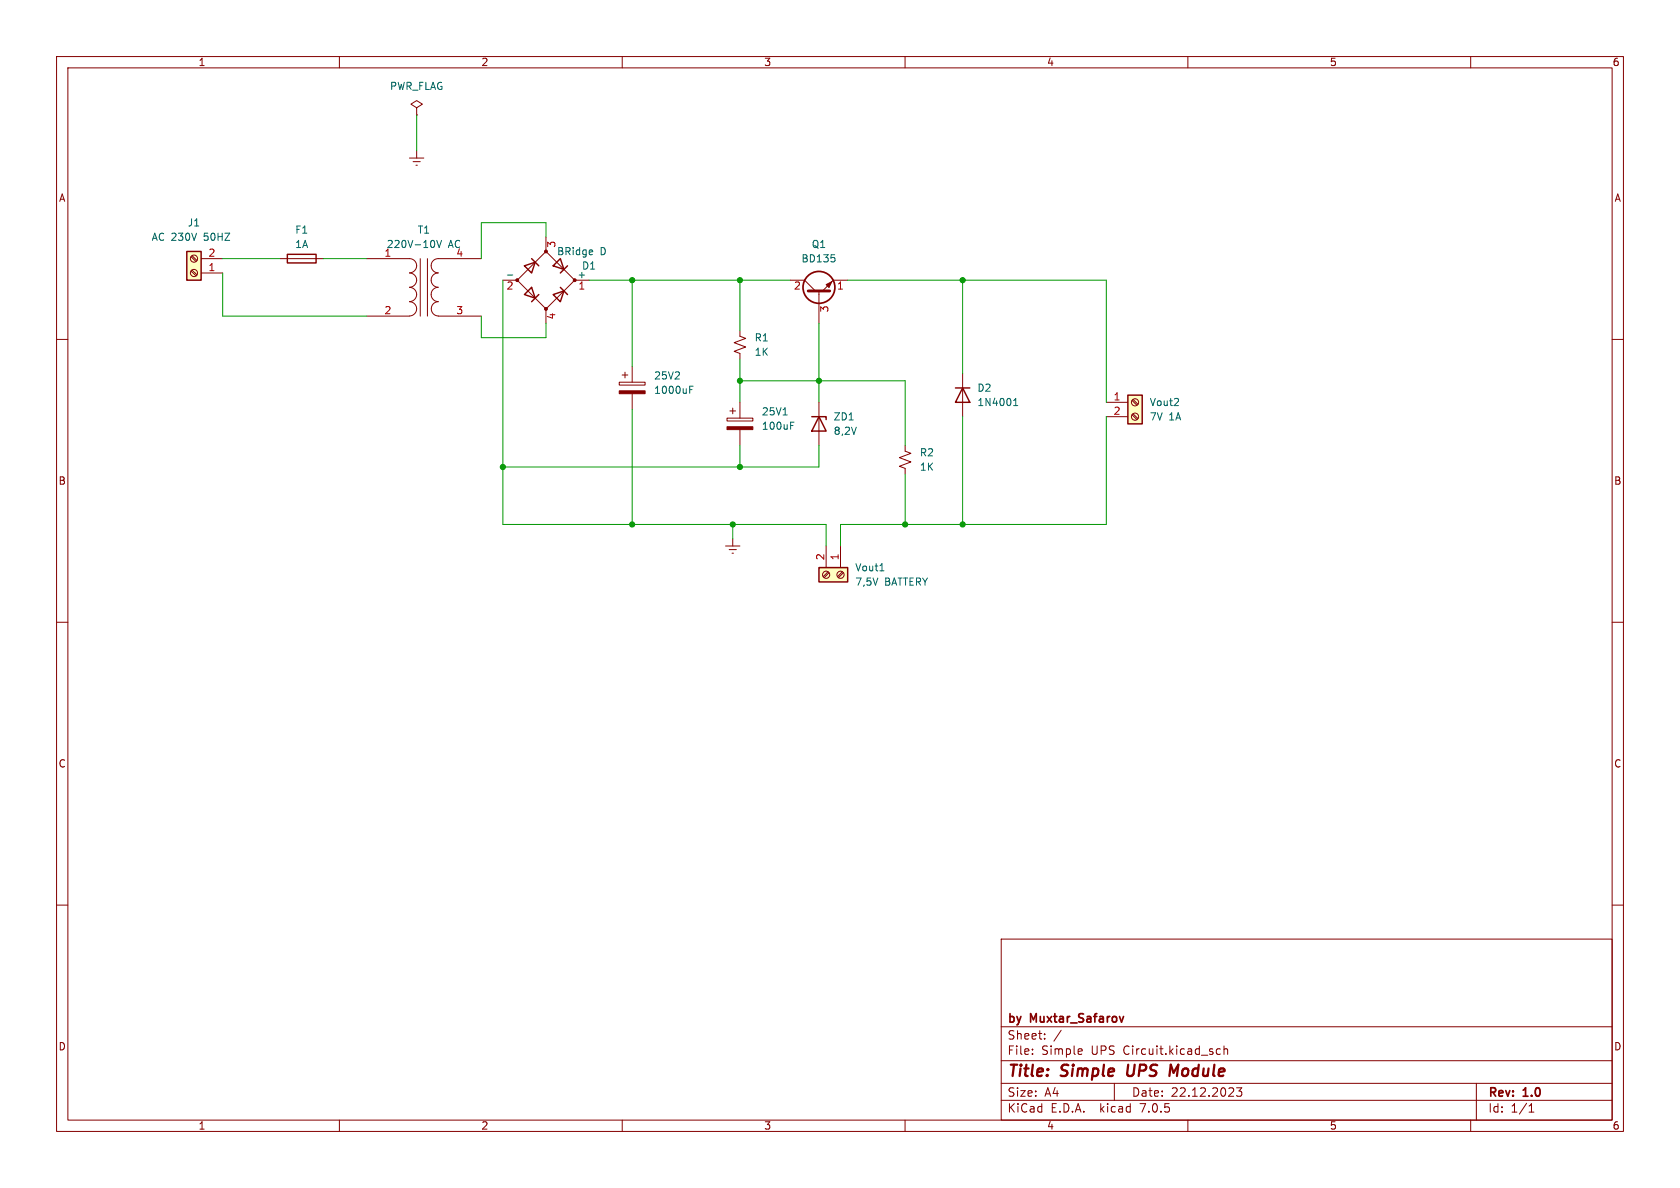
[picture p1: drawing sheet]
(kicad_sch (version 20230121) (generator eeschema)

 (paper "A4")

 (title_block
  (title "Simple UPS Module ")
  (date "22.12.2023")
  (rev "1.0")
  (company "by Muxtar_Safarov"))

 (lib_symbols
  (symbol "Connector:Screw_Terminal_01x02" (pin_names (offset 1.016) hide) (in_bom yes) (on_board yes)
   (property "Reference" "J" (at 0 2.54 0) (effects (font (size 1.27 1.27))))
   (property "Value" "Screw_Terminal_01x02" (at 0 -5.08 0) (effects (font (size 1.27 1.27))))
   (property "Footprint" "" (at 0 0 0) (effects (font (size 1.27 1.27)) hide))
   (property "Datasheet" "~" (at 0 0 0) (effects (font (size 1.27 1.27)) hide))
   (symbol "Screw_Terminal_01x02_1_1"
    (rectangle (start -1.27 1.27) (end 1.27 -3.81) (stroke (width 0.254) (type default)) (fill (type background)))
    (circle (center 0 -2.54) (radius 0.635) (stroke (width 0.1524) (type default)) (fill (type none)))
    (polyline (pts (xy -0.5334 -2.2098) (xy 0.3302 -3.048)) (stroke (width 0.1524) (type default)) (fill (type none)))
    (polyline (pts (xy -0.5334 0.3302) (xy 0.3302 -0.508)) (stroke (width 0.1524) (type default)) (fill (type none)))
    (polyline (pts (xy -0.3556 -2.032) (xy 0.508 -2.8702)) (stroke (width 0.1524) (type default)) (fill (type none)))
    (polyline (pts (xy -0.3556 0.508) (xy 0.508 -0.3302)) (stroke (width 0.1524) (type default)) (fill (type none)))
    (circle (center 0 0) (radius 0.635) (stroke (width 0.1524) (type default)) (fill (type none)))
    (pin passive line (at -5.08 0 0) (length 3.81) (name "Pin_1" (effects (font (size 1.27 1.27)))) (number "1" (effects (font (size 1.27 1.27)))))
    (pin passive line (at -5.08 -2.54 0) (length 3.81) (name "Pin_2" (effects (font (size 1.27 1.27)))) (number "2" (effects (font (size 1.27 1.27)))))))
  (symbol "Device:C_Polarized" (pin_numbers hide) (pin_names (offset 0.254)) (in_bom yes) (on_board yes)
   (property "Reference" "C" (at 0.635 2.54 0) (effects (font (size 1.27 1.27)) (justify left)))
   (property "Value" "C_Polarized" (at 0.635 -2.54 0) (effects (font (size 1.27 1.27)) (justify left)))
   (property "Footprint" "" (at 0.9652 -3.81 0) (effects (font (size 1.27 1.27)) hide))
   (property "Datasheet" "~" (at 0 0 0) (effects (font (size 1.27 1.27)) hide))
   (symbol "C_Polarized_0_1"
    (rectangle (start -2.286 0.508) (end 2.286 1.016) (stroke (width 0) (type default)) (fill (type none)))
    (polyline (pts (xy -1.778 2.286) (xy -0.762 2.286)) (stroke (width 0) (type default)) (fill (type none)))
    (polyline (pts (xy -1.27 2.794) (xy -1.27 1.778)) (stroke (width 0) (type default)) (fill (type none)))
    (rectangle (start 2.286 -0.508) (end -2.286 -1.016) (stroke (width 0) (type default)) (fill (type outline))))
   (symbol "C_Polarized_1_1"
    (pin passive line (at 0 3.81 270) (length 2.794) (name "~" (effects (font (size 1.27 1.27)))) (number "1" (effects (font (size 1.27 1.27)))))
    (pin passive line (at 0 -3.81 90) (length 2.794) (name "~" (effects (font (size 1.27 1.27)))) (number "2" (effects (font (size 1.27 1.27)))))))
  (symbol "Device:D_Bridge_+-AA" (pin_names (offset 0)) (in_bom yes) (on_board yes)
   (property "Reference" "D" (at 2.54 6.985 0) (effects (font (size 1.27 1.27)) (justify left)))
   (property "Value" "D_Bridge_+-AA" (at 2.54 5.08 0) (effects (font (size 1.27 1.27)) (justify left)))
   (property "Footprint" "" (at 0 0 0) (effects (font (size 1.27 1.27)) hide))
   (property "Datasheet" "~" (at 0 0 0) (effects (font (size 1.27 1.27)) hide))
   (symbol "D_Bridge_+-AA_0_1"
    (circle (center -5.08 0) (radius 0.254) (stroke (width 0) (type default)) (fill (type outline)))
    (circle (center 0 -5.08) (radius 0.254) (stroke (width 0) (type default)) (fill (type outline)))
    (polyline (pts (xy -2.54 3.81) (xy -1.27 2.54)) (stroke (width 0.254) (type default)) (fill (type none)))
    (polyline (pts (xy -1.27 -2.54) (xy -2.54 -3.81)) (stroke (width 0.254) (type default)) (fill (type none)))
    (polyline (pts (xy 2.54 -1.27) (xy 3.81 -2.54)) (stroke (width 0.254) (type default)) (fill (type none)))
    (polyline (pts (xy 2.54 1.27) (xy 3.81 2.54)) (stroke (width 0.254) (type default)) (fill (type none)))
    (polyline (pts (xy -3.81 2.54) (xy -2.54 1.27) (xy -1.905 3.175) (xy -3.81 2.54)) (stroke (width 0.254) (type default)) (fill (type none)))
    (polyline (pts (xy -2.54 -1.27) (xy -3.81 -2.54) (xy -1.905 -3.175) (xy -2.54 -1.27)) (stroke (width 0.254) (type default)) (fill (type none)))
    (polyline (pts (xy 1.27 2.54) (xy 2.54 3.81) (xy 3.175 1.905) (xy 1.27 2.54)) (stroke (width 0.254) (type default)) (fill (type none)))
    (polyline (pts (xy 3.175 -1.905) (xy 1.27 -2.54) (xy 2.54 -3.81) (xy 3.175 -1.905)) (stroke (width 0.254) (type default)) (fill (type none)))
    (polyline (pts (xy -5.08 0) (xy 0 -5.08) (xy 5.08 0) (xy 0 5.08) (xy -5.08 0)) (stroke (width 0) (type default)) (fill (type none)))
    (circle (center 0 5.08) (radius 0.254) (stroke (width 0) (type default)) (fill (type outline)))
    (circle (center 5.08 0) (radius 0.254) (stroke (width 0) (type default)) (fill (type outline))))
   (symbol "D_Bridge_+-AA_1_1"
    (pin passive line (at 7.62 0 180) (length 2.54) (name "+" (effects (font (size 1.27 1.27)))) (number "1" (effects (font (size 1.27 1.27)))))
    (pin passive line (at -7.62 0 0) (length 2.54) (name "-" (effects (font (size 1.27 1.27)))) (number "2" (effects (font (size 1.27 1.27)))))
    (pin passive line (at 0 7.62 270) (length 2.54) (name "~" (effects (font (size 1.27 1.27)))) (number "3" (effects (font (size 1.27 1.27)))))
    (pin passive line (at 0 -7.62 90) (length 2.54) (name "~" (effects (font (size 1.27 1.27)))) (number "4" (effects (font (size 1.27 1.27)))))))
  (symbol "Device:D_Zener" (pin_numbers hide) (pin_names (offset 1.016) hide) (in_bom yes) (on_board yes)
   (property "Reference" "D" (at 0 2.54 0) (effects (font (size 1.27 1.27))))
   (property "Value" "D_Zener" (at 0 -2.54 0) (effects (font (size 1.27 1.27))))
   (property "Footprint" "" (at 0 0 0) (effects (font (size 1.27 1.27)) hide))
   (property "Datasheet" "~" (at 0 0 0) (effects (font (size 1.27 1.27)) hide))
   (symbol "D_Zener_0_1"
    (polyline (pts (xy 1.27 0) (xy -1.27 0)) (stroke (width 0) (type default)) (fill (type none)))
    (polyline (pts (xy -1.27 -1.27) (xy -1.27 1.27) (xy -0.762 1.27)) (stroke (width 0.254) (type default)) (fill (type none)))
    (polyline (pts (xy 1.27 -1.27) (xy 1.27 1.27) (xy -1.27 0) (xy 1.27 -1.27)) (stroke (width 0.254) (type default)) (fill (type none))))
   (symbol "D_Zener_1_1"
    (pin passive line (at -3.81 0 0) (length 2.54) (name "K" (effects (font (size 1.27 1.27)))) (number "1" (effects (font (size 1.27 1.27)))))
    (pin passive line (at 3.81 0 180) (length 2.54) (name "A" (effects (font (size 1.27 1.27)))) (number "2" (effects (font (size 1.27 1.27)))))))
  (symbol "Device:Fuse" (pin_numbers hide) (pin_names (offset 0)) (in_bom yes) (on_board yes)
   (property "Reference" "F" (at 2.032 0 90) (effects (font (size 1.27 1.27))))
   (property "Value" "Fuse" (at -1.905 0 90) (effects (font (size 1.27 1.27))))
   (property "Footprint" "" (at -1.778 0 90) (effects (font (size 1.27 1.27)) hide))
   (property "Datasheet" "~" (at 0 0 0) (effects (font (size 1.27 1.27)) hide))
   (symbol "Fuse_0_1"
    (rectangle (start -0.762 -2.54) (end 0.762 2.54) (stroke (width 0.254) (type default)) (fill (type none)))
    (polyline (pts (xy 0 2.54) (xy 0 -2.54)) (stroke (width 0) (type default)) (fill (type none))))
   (symbol "Fuse_1_1"
    (pin passive line (at 0 3.81 270) (length 1.27) (name "~" (effects (font (size 1.27 1.27)))) (number "1" (effects (font (size 1.27 1.27)))))
    (pin passive line (at 0 -3.81 90) (length 1.27) (name "~" (effects (font (size 1.27 1.27)))) (number "2" (effects (font (size 1.27 1.27)))))))
  (symbol "Device:R_Small_US" (pin_numbers hide) (pin_names (offset 0.254) hide) (in_bom yes) (on_board yes)
   (property "Reference" "R" (at 0.762 0.508 0) (effects (font (size 1.27 1.27)) (justify left)))
   (property "Value" "R_Small_US" (at 0.762 -1.016 0) (effects (font (size 1.27 1.27)) (justify left)))
   (property "Footprint" "" (at 0 0 0) (effects (font (size 1.27 1.27)) hide))
   (property "Datasheet" "~" (at 0 0 0) (effects (font (size 1.27 1.27)) hide))
   (symbol "R_Small_US_1_1"
    (polyline (pts (xy 0 0) (xy 1.016 -0.381) (xy 0 -0.762) (xy -1.016 -1.143) (xy 0 -1.524)) (stroke (width 0) (type default)) (fill (type none)))
    (polyline (pts (xy 0 1.524) (xy 1.016 1.143) (xy 0 0.762) (xy -1.016 0.381) (xy 0 0)) (stroke (width 0) (type default)) (fill (type none)))
    (pin passive line (at 0 2.54 270) (length 1.016) (name "~" (effects (font (size 1.27 1.27)))) (number "1" (effects (font (size 1.27 1.27)))))
    (pin passive line (at 0 -2.54 90) (length 1.016) (name "~" (effects (font (size 1.27 1.27)))) (number "2" (effects (font (size 1.27 1.27)))))))
  (symbol "Device:Transformer_1P_1S" (pin_names (offset 1.016) hide) (in_bom yes) (on_board yes)
   (property "Reference" "T" (at 0 6.35 0) (effects (font (size 1.27 1.27))))
   (property "Value" "Transformer_1P_1S" (at 0 -7.62 0) (effects (font (size 1.27 1.27))))
   (property "Footprint" "" (at 0 0 0) (effects (font (size 1.27 1.27)) hide))
   (property "Datasheet" "~" (at 0 0 0) (effects (font (size 1.27 1.27)) hide))
   (symbol "Transformer_1P_1S_0_1"
    (arc (start -2.54 -5.0546) (mid -1.6599 -4.6901) (end -1.27 -3.81) (stroke (width 0) (type default)) (fill (type none)))
    (arc (start -2.54 -2.5146) (mid -1.6599 -2.1501) (end -1.27 -1.27) (stroke (width 0) (type default)) (fill (type none)))
    (arc (start -2.54 0.0254) (mid -1.6599 0.3899) (end -1.27 1.27) (stroke (width 0) (type default)) (fill (type none)))
    (arc (start -2.54 2.5654) (mid -1.6599 2.9299) (end -1.27 3.81) (stroke (width 0) (type default)) (fill (type none)))
    (arc (start -1.27 -3.81) (mid -1.642 -2.912) (end -2.54 -2.54) (stroke (width 0) (type default)) (fill (type none)))
    (arc (start -1.27 -1.27) (mid -1.642 -0.372) (end -2.54 0) (stroke (width 0) (type default)) (fill (type none)))
    (arc (start -1.27 1.27) (mid -1.642 2.168) (end -2.54 2.54) (stroke (width 0) (type default)) (fill (type none)))
    (arc (start -1.27 3.81) (mid -1.642 4.708) (end -2.54 5.08) (stroke (width 0) (type default)) (fill (type none)))
    (polyline (pts (xy -0.635 5.08) (xy -0.635 -5.08)) (stroke (width 0) (type default)) (fill (type none)))
    (polyline (pts (xy 0.635 -5.08) (xy 0.635 5.08)) (stroke (width 0) (type default)) (fill (type none)))
    (arc (start 1.2954 -1.27) (mid 1.6599 -2.1501) (end 2.54 -2.5146) (stroke (width 0) (type default)) (fill (type none)))
    (arc (start 1.2954 1.27) (mid 1.6599 0.3899) (end 2.54 0.0254) (stroke (width 0) (type default)) (fill (type none)))
    (arc (start 1.2954 3.81) (mid 1.6599 2.9299) (end 2.54 2.5654) (stroke (width 0) (type default)) (fill (type none)))
    (arc (start 1.3208 -3.81) (mid 1.6853 -4.6901) (end 2.5654 -5.0546) (stroke (width 0) (type default)) (fill (type none)))
    (arc (start 2.54 0) (mid 1.642 -0.372) (end 1.2954 -1.27) (stroke (width 0) (type default)) (fill (type none)))
    (arc (start 2.54 2.54) (mid 1.642 2.168) (end 1.2954 1.27) (stroke (width 0) (type default)) (fill (type none)))
    (arc (start 2.54 5.08) (mid 1.642 4.708) (end 1.2954 3.81) (stroke (width 0) (type default)) (fill (type none)))
    (arc (start 2.5654 -2.54) (mid 1.6674 -2.912) (end 1.3208 -3.81) (stroke (width 0) (type default)) (fill (type none))))
   (symbol "Transformer_1P_1S_1_1"
    (pin passive line (at -10.16 5.08 0) (length 7.62) (name "AA" (effects (font (size 1.27 1.27)))) (number "1" (effects (font (size 1.27 1.27)))))
    (pin passive line (at -10.16 -5.08 0) (length 7.62) (name "AB" (effects (font (size 1.27 1.27)))) (number "2" (effects (font (size 1.27 1.27)))))
    (pin passive line (at 10.16 -5.08 180) (length 7.62) (name "SA" (effects (font (size 1.27 1.27)))) (number "3" (effects (font (size 1.27 1.27)))))
    (pin passive line (at 10.16 5.08 180) (length 7.62) (name "SB" (effects (font (size 1.27 1.27)))) (number "4" (effects (font (size 1.27 1.27)))))))
  (symbol "Diode:1N4001" (pin_numbers hide) (pin_names hide) (in_bom yes) (on_board yes)
   (property "Reference" "D" (at 0 2.54 0) (effects (font (size 1.27 1.27))))
   (property "Value" "1N4001" (at 0 -2.54 0) (effects (font (size 1.27 1.27))))
   (property "Footprint" "Diode_THT:D_DO-41_SOD81_P10.16mm_Horizontal" (at 0 0 0) (effects (font (size 1.27 1.27)) hide))
   (property "Datasheet" "http://www.vishay.com/docs/88503/1n4001.pdf" (at 0 0 0) (effects (font (size 1.27 1.27)) hide))
   (property "Sim.Device" "D" (at 0 0 0) (effects (font (size 1.27 1.27)) hide))
   (property "Sim.Pins" "1=K 2=A" (at 0 0 0) (effects (font (size 1.27 1.27)) hide))
   (symbol "1N4001_0_1"
    (polyline (pts (xy -1.27 1.27) (xy -1.27 -1.27)) (stroke (width 0.254) (type default)) (fill (type none)))
    (polyline (pts (xy 1.27 0) (xy -1.27 0)) (stroke (width 0) (type default)) (fill (type none)))
    (polyline (pts (xy 1.27 1.27) (xy 1.27 -1.27) (xy -1.27 0) (xy 1.27 1.27)) (stroke (width 0.254) (type default)) (fill (type none))))
   (symbol "1N4001_1_1"
    (pin passive line (at -3.81 0 0) (length 2.54) (name "K" (effects (font (size 1.27 1.27)))) (number "1" (effects (font (size 1.27 1.27)))))
    (pin passive line (at 3.81 0 180) (length 2.54) (name "A" (effects (font (size 1.27 1.27)))) (number "2" (effects (font (size 1.27 1.27)))))))
  (symbol "Transistor_BJT:BD135" (pin_names (offset 0) hide) (in_bom yes) (on_board yes)
   (property "Reference" "Q" (at 5.08 1.905 0) (effects (font (size 1.27 1.27)) (justify left)))
   (property "Value" "BD135" (at 5.08 0 0) (effects (font (size 1.27 1.27)) (justify left)))
   (property "Footprint" "Package_TO_SOT_THT:TO-126-3_Vertical" (at 5.08 -1.905 0) (effects (font (size 1.27 1.27) italic) (justify left) hide))
   (property "Datasheet" "http://www.st.com/internet/com/TECHNICAL_RESOURCES/TECHNICAL_LITERATURE/DATASHEET/CD00001225.pdf" (at 0 0 0) (effects (font (size 1.27 1.27)) (justify left) hide))
   (symbol "BD135_0_1"
    (polyline (pts (xy 0 0) (xy 0.635 0)) (stroke (width 0) (type default)) (fill (type none)))
    (polyline (pts (xy 2.54 -2.54) (xy 0.635 -0.635)) (stroke (width 0) (type default)) (fill (type none)))
    (polyline (pts (xy 2.54 2.54) (xy 0.635 0.635)) (stroke (width 0) (type default)) (fill (type none)))
    (polyline (pts (xy 0.635 1.905) (xy 0.635 -1.905) (xy 0.635 -1.905)) (stroke (width 0.508) (type default)) (fill (type outline)))
    (polyline (pts (xy 1.2446 -1.778) (xy 1.7526 -1.27) (xy 2.286 -2.286) (xy 1.2446 -1.778) (xy 1.2446 -1.778)) (stroke (width 0) (type default)) (fill (type outline)))
    (circle (center 1.27 0) (radius 2.8194) (stroke (width 0.3048) (type default)) (fill (type none))))
   (symbol "BD135_1_1"
    (pin passive line (at 2.54 -5.08 90) (length 2.54) (name "E" (effects (font (size 1.27 1.27)))) (number "1" (effects (font (size 1.27 1.27)))))
    (pin passive line (at 2.54 5.08 270) (length 2.54) (name "C" (effects (font (size 1.27 1.27)))) (number "2" (effects (font (size 1.27 1.27)))))
    (pin input line (at -5.08 0 0) (length 5.08) (name "B" (effects (font (size 1.27 1.27)))) (number "3" (effects (font (size 1.27 1.27)))))))
  (symbol "power:Earth" (power) (pin_names (offset 0)) (in_bom yes) (on_board yes)
   (property "Reference" "#PWR" (at 0 -6.35 0) (effects (font (size 1.27 1.27)) hide))
   (property "Value" "Earth" (at 0 -3.81 0) (effects (font (size 1.27 1.27)) hide))
   (property "Footprint" "" (at 0 0 0) (effects (font (size 1.27 1.27)) hide))
   (property "Datasheet" "~" (at 0 0 0) (effects (font (size 1.27 1.27)) hide))
   (symbol "Earth_0_1"
    (polyline (pts (xy -0.635 -1.905) (xy 0.635 -1.905)) (stroke (width 0) (type default)) (fill (type none)))
    (polyline (pts (xy -0.127 -2.54) (xy 0.127 -2.54)) (stroke (width 0) (type default)) (fill (type none)))
    (polyline (pts (xy 0 -1.27) (xy 0 0)) (stroke (width 0) (type default)) (fill (type none)))
    (polyline (pts (xy 1.27 -1.27) (xy -1.27 -1.27)) (stroke (width 0) (type default)) (fill (type none))))
   (symbol "Earth_1_1"
    (pin power_in line (at 0 0 270) (length 0) hide (name "Earth" (effects (font (size 1.27 1.27)))) (number "1" (effects (font (size 1.27 1.27)))))))
  (symbol "power:PWR_FLAG" (power) (pin_numbers hide) (pin_names (offset 0) hide) (in_bom yes) (on_board yes)
   (property "Reference" "#FLG" (at 0 1.905 0) (effects (font (size 1.27 1.27)) hide))
   (property "Value" "PWR_FLAG" (at 0 3.81 0) (effects (font (size 1.27 1.27))))
   (property "Footprint" "" (at 0 0 0) (effects (font (size 1.27 1.27)) hide))
   (property "Datasheet" "~" (at 0 0 0) (effects (font (size 1.27 1.27)) hide))
   (symbol "PWR_FLAG_0_0"
    (pin power_out line (at 0 0 90) (length 0) (name "pwr" (effects (font (size 1.27 1.27)))) (number "1" (effects (font (size 1.27 1.27))))))
   (symbol "PWR_FLAG_0_1"
    (polyline (pts (xy 0 0) (xy 0 1.27) (xy -1.016 1.905) (xy 0 2.54) (xy 1.016 1.905) (xy 0 1.27)) (stroke (width 0) (type default)) (fill (type none))))))

 (junction (at 144.78 67.31) (diameter 0) (color 0 0 0 0))
 (junction (at 130.81 82.55) (diameter 0) (color 0 0 0 0))
 (junction (at 129.54 92.71) (diameter 0) (color 0 0 0 0))
 (junction (at 130.81 49.53) (diameter 0) (color 0 0 0 0))
 (junction (at 88.9 82.55) (diameter 0) (color 0 0 0 0))
 (junction (at 170.18 49.53) (diameter 0) (color 0 0 0 0))
 (junction (at 130.81 67.31) (diameter 0) (color 0 0 0 0))
 (junction (at 111.76 92.71) (diameter 0) (color 0 0 0 0))
 (junction (at 170.18 92.71) (diameter 0) (color 0 0 0 0))
 (junction (at 160.02 92.71) (diameter 0) (color 0 0 0 0))
 (junction (at 111.76 49.53) (diameter 0) (color 0 0 0 0))

 (wire (pts (xy 111.76 49.53) (xy 130.81 49.53)) (stroke (width 0) (type default)))
 (wire (pts (xy 149.86 49.53) (xy 170.18 49.53)) (stroke (width 0) (type default)))
 (wire (pts (xy 195.58 73.66) (xy 195.58 92.71)) (stroke (width 0) (type default)))
 (wire (pts (xy 146.05 92.71) (xy 129.54 92.71)) (stroke (width 0) (type default)))
 (wire (pts (xy 104.14 49.53) (xy 111.76 49.53)) (stroke (width 0) (type default)))
 (wire (pts (xy 130.81 49.53) (xy 139.7 49.53)) (stroke (width 0) (type default)))
 (wire (pts (xy 39.37 55.88) (xy 64.77 55.88)) (stroke (width 0) (type default)))
 (wire (pts (xy 130.81 67.31) (xy 130.81 71.12)) (stroke (width 0) (type default)))
 (wire (pts (xy 144.78 71.12) (xy 144.78 67.31)) (stroke (width 0) (type default)))
 (wire (pts (xy 130.81 78.74) (xy 130.81 82.55)) (stroke (width 0) (type default)))
 (wire (pts (xy 144.78 82.55) (xy 130.81 82.55)) (stroke (width 0) (type default)))
 (wire (pts (xy 195.58 49.53) (xy 170.18 49.53)) (stroke (width 0) (type default)))
 (wire (pts (xy 130.81 82.55) (xy 88.9 82.55)) (stroke (width 0) (type default)))
 (wire (pts (xy 170.18 49.53) (xy 170.18 66.04)) (stroke (width 0) (type default)))
 (wire (pts (xy 144.78 78.74) (xy 144.78 82.55)) (stroke (width 0) (type default)))
 (wire (pts (xy 146.05 96.52) (xy 146.05 92.71)) (stroke (width 0) (type default)))
 (wire (pts (xy 160.02 67.31) (xy 144.78 67.31)) (stroke (width 0) (type default)))
 (wire (pts (xy 130.81 58.42) (xy 130.81 49.53)) (stroke (width 0) (type default)))
 (wire (pts (xy 88.9 82.55) (xy 88.9 92.71)) (stroke (width 0) (type default)))
 (wire (pts (xy 144.78 57.15) (xy 144.78 67.31)) (stroke (width 0) (type default)))
 (wire (pts (xy 111.76 49.53) (xy 111.76 64.77)) (stroke (width 0) (type default)))
 (wire (pts (xy 130.81 63.5) (xy 130.81 67.31)) (stroke (width 0) (type default)))
 (wire (pts (xy 96.52 41.91) (xy 96.52 39.37)) (stroke (width 0) (type default)))
 (wire (pts (xy 160.02 78.74) (xy 160.02 67.31)) (stroke (width 0) (type default)))
 (wire (pts (xy 148.59 92.71) (xy 148.59 96.52)) (stroke (width 0) (type default)))
 (wire (pts (xy 88.9 49.53) (xy 88.9 82.55)) (stroke (width 0) (type default)))
 (wire (pts (xy 111.76 92.71) (xy 129.54 92.71)) (stroke (width 0) (type default)))
 (wire (pts (xy 57.15 45.72) (xy 64.77 45.72)) (stroke (width 0) (type default)))
 (wire (pts (xy 85.09 59.69) (xy 96.52 59.69)) (stroke (width 0) (type default)))
 (wire (pts (xy 96.52 59.69) (xy 96.52 57.15)) (stroke (width 0) (type default)))
 (wire (pts (xy 170.18 92.71) (xy 160.02 92.71)) (stroke (width 0) (type default)))
 (wire (pts (xy 195.58 92.71) (xy 170.18 92.71)) (stroke (width 0) (type default)))
 (wire (pts (xy 85.09 39.37) (xy 85.09 45.72)) (stroke (width 0) (type default)))
 (wire (pts (xy 88.9 92.71) (xy 111.76 92.71)) (stroke (width 0) (type default)))
 (wire (pts (xy 73.66 20.32) (xy 73.66 26.67)) (stroke (width 0) (type default)))
 (wire (pts (xy 195.58 71.12) (xy 195.58 49.53)) (stroke (width 0) (type default)))
 (wire (pts (xy 170.18 73.66) (xy 170.18 92.71)) (stroke (width 0) (type default)))
 (wire (pts (xy 129.54 95.25) (xy 129.54 92.71)) (stroke (width 0) (type default)))
 (wire (pts (xy 85.09 55.88) (xy 85.09 59.69)) (stroke (width 0) (type default)))
 (wire (pts (xy 39.37 45.72) (xy 49.53 45.72)) (stroke (width 0) (type default)))
 (wire (pts (xy 96.52 39.37) (xy 85.09 39.37)) (stroke (width 0) (type default)))
 (wire (pts (xy 160.02 92.71) (xy 148.59 92.71)) (stroke (width 0) (type default)))
 (wire (pts (xy 39.37 48.26) (xy 39.37 55.88)) (stroke (width 0) (type default)))
 (wire (pts (xy 160.02 83.82) (xy 160.02 92.71)) (stroke (width 0) (type default)))
 (wire (pts (xy 111.76 72.39) (xy 111.76 92.71)) (stroke (width 0) (type default)))
 (wire (pts (xy 130.81 67.31) (xy 144.78 67.31)) (stroke (width 0) (type default)))

 (symbol (lib_id "Connector:Screw_Terminal_01x02") (at 200.66 71.12 0) (unit 1) (in_bom yes) (on_board yes) (dnp no) (fields_autoplaced)
  (property "Reference" "Vout2" (at 203.2 71.12 0) (effects (font (size 1.27 1.27)) (justify left)))
  (property "Value" "7V 1A " (at 203.2 73.66 0) (effects (font (size 1.27 1.27)) (justify left)))
  (property "Footprint" "TerminalBlock:TerminalBlock_bornier-2_P5.08mm" (at 200.66 71.12 0) (effects (font (size 1.27 1.27)) hide))
  (property "Datasheet" "~" (at 200.66 71.12 0) (effects (font (size 1.27 1.27)) hide)) (pin "1") (pin "2"))

 (symbol (lib_id "Device:Transformer_1P_1S") (at 74.93 50.8 0) (unit 1) (in_bom yes) (on_board yes) (dnp no) (fields_autoplaced)
  (property "Reference" "T1" (at 74.9427 40.64 0) (effects (font (size 1.27 1.27))))
  (property "Value" "220V-10V AC" (at 74.9427 43.18 0) (effects (font (size 1.27 1.27))))
  (property "Footprint" "Transformer_THT:Transformer_NF_ETAL_1-1_P1200" (at 74.93 50.8 0) (effects (font (size 1.27 1.27)) hide))
  (property "Datasheet" "~" (at 74.93 50.8 0) (effects (font (size 1.27 1.27)) hide)) (pin "1") (pin "2") (pin "3") (pin "4"))

 (symbol (lib_id "power:PWR_FLAG") (at 73.66 20.32 0) (unit 1) (in_bom yes) (on_board yes) (dnp no) (fields_autoplaced)
  (property "Reference" "#FLG01" (at 73.66 18.415 0) (effects (font (size 1.27 1.27)) hide))
  (property "Value" "PWR_FLAG" (at 73.66 15.24 0) (effects (font (size 1.27 1.27))))
  (property "Footprint" "" (at 73.66 20.32 0) (effects (font (size 1.27 1.27)) hide))
  (property "Datasheet" "~" (at 73.66 20.32 0) (effects (font (size 1.27 1.27)) hide)) (pin "1"))

 (symbol (lib_id "power:Earth") (at 129.54 95.25 0) (unit 1) (in_bom yes) (on_board yes) (dnp no) (fields_autoplaced)
  (property "Reference" "#PWR01" (at 129.54 101.6 0) (effects (font (size 1.27 1.27)) hide))
  (property "Value" "Earth" (at 129.54 99.06 0) (effects (font (size 1.27 1.27)) hide))
  (property "Footprint" "" (at 129.54 95.25 0) (effects (font (size 1.27 1.27)) hide))
  (property "Datasheet" "~" (at 129.54 95.25 0) (effects (font (size 1.27 1.27)) hide)) (pin "1"))

 (symbol (lib_id "Connector:Screw_Terminal_01x02") (at 148.59 101.6 270) (unit 1) (in_bom yes) (on_board yes) (dnp no) (fields_autoplaced)
  (property "Reference" "Vout1" (at 151.13 100.33 90) (effects (font (size 1.27 1.27)) (justify left)))
  (property "Value" "7,5V BATTERY" (at 151.13 102.87 90) (effects (font (size 1.27 1.27)) (justify left)))
  (property "Footprint" "TerminalBlock:TerminalBlock_bornier-2_P5.08mm" (at 148.59 101.6 0) (effects (font (size 1.27 1.27)) hide))
  (property "Datasheet" "~" (at 148.59 101.6 0) (effects (font (size 1.27 1.27)) hide)) (pin "1") (pin "2"))

 (symbol (lib_id "Device:D_Zener") (at 144.78 74.93 270) (unit 1) (in_bom yes) (on_board yes) (dnp no) (fields_autoplaced)
  (property "Reference" "ZD1" (at 147.32 73.66 90) (effects (font (size 1.27 1.27)) (justify left)))
  (property "Value" "8,2V" (at 147.32 76.2 90) (effects (font (size 1.27 1.27)) (justify left)))
  (property "Footprint" "Diode_THT:D_DO-35_SOD27_P7.62mm_Horizontal" (at 144.78 74.93 0) (effects (font (size 1.27 1.27)) hide))
  (property "Datasheet" "~" (at 144.78 74.93 0) (effects (font (size 1.27 1.27)) hide)) (pin "1") (pin "2"))

 (symbol (lib_id "Device:C_Polarized") (at 130.81 74.93 0) (unit 1) (in_bom yes) (on_board yes) (dnp no) (fields_autoplaced)
  (property "Reference" "25V1" (at 134.62 72.771 0) (effects (font (size 1.27 1.27)) (justify left)))
  (property "Value" "100uF" (at 134.62 75.311 0) (effects (font (size 1.27 1.27)) (justify left)))
  (property "Footprint" "Capacitor_THT:CP_Radial_D10.0mm_P7.50mm" (at 131.7752 78.74 0) (effects (font (size 1.27 1.27)) hide))
  (property "Datasheet" "~" (at 130.81 74.93 0) (effects (font (size 1.27 1.27)) hide)) (pin "1") (pin "2"))

 (symbol (lib_id "Device:R_Small_US") (at 160.02 81.28 180) (unit 1) (in_bom yes) (on_board yes) (dnp no) (fields_autoplaced)
  (property "Reference" "R2" (at 162.56 80.01 0) (effects (font (size 1.27 1.27)) (justify right)))
  (property "Value" "1K" (at 162.56 82.55 0) (effects (font (size 1.27 1.27)) (justify right)))
  (property "Footprint" "Resistor_THT:R_Axial_DIN0411_L9.9mm_D3.6mm_P15.24mm_Horizontal" (at 160.02 81.28 0) (effects (font (size 1.27 1.27)) hide))
  (property "Datasheet" "~" (at 160.02 81.28 0) (effects (font (size 1.27 1.27)) hide)) (pin "1") (pin "2"))

 (symbol (lib_id "Device:R_Small_US") (at 130.81 60.96 180) (unit 1) (in_bom yes) (on_board yes) (dnp no) (fields_autoplaced)
  (property "Reference" "R1" (at 133.35 59.69 0) (effects (font (size 1.27 1.27)) (justify right)))
  (property "Value" "1K" (at 133.35 62.23 0) (effects (font (size 1.27 1.27)) (justify right)))
  (property "Footprint" "Resistor_THT:R_Axial_DIN0411_L9.9mm_D3.6mm_P15.24mm_Horizontal" (at 130.81 60.96 0) (effects (font (size 1.27 1.27)) hide))
  (property "Datasheet" "~" (at 130.81 60.96 0) (effects (font (size 1.27 1.27)) hide)) (pin "1") (pin "2"))

 (symbol (lib_id "Device:C_Polarized") (at 111.76 68.58 0) (unit 1) (in_bom yes) (on_board yes) (dnp no) (fields_autoplaced)
  (property "Reference" "25V2" (at 115.57 66.421 0) (effects (font (size 1.27 1.27)) (justify left)))
  (property "Value" "1000uF" (at 115.57 68.961 0) (effects (font (size 1.27 1.27)) (justify left)))
  (property "Footprint" "Capacitor_THT:CP_Radial_D16.0mm_P7.50mm" (at 112.7252 72.39 0) (effects (font (size 1.27 1.27)) hide))
  (property "Datasheet" "~" (at 111.76 68.58 0) (effects (font (size 1.27 1.27)) hide)) (pin "1") (pin "2"))

 (symbol (lib_id "Transistor_BJT:BD135") (at 144.78 52.07 90) (unit 1) (in_bom yes) (on_board yes) (dnp no) (fields_autoplaced)
  (property "Reference" "Q1" (at 144.78 43.18 90) (effects (font (size 1.27 1.27))))
  (property "Value" "BD135" (at 144.78 45.72 90) (effects (font (size 1.27 1.27))))
  (property "Footprint" "Package_TO_SOT_THT:TO-126-3_Vertical" (at 146.685 46.99 0) (effects (font (size 1.27 1.27) italic) (justify left) hide))
  (property "Datasheet" "http://www.st.com/internet/com/TECHNICAL_RESOURCES/TECHNICAL_LITERATURE/DATASHEET/CD00001225.pdf" (at 144.78 52.07 0) (effects (font (size 1.27 1.27)) (justify left) hide)) (pin "1") (pin "2") (pin "3"))

 (symbol (lib_id "Device:D_Bridge_+-AA") (at 96.52 49.53 0) (unit 1) (in_bom yes) (on_board yes) (dnp no)
  (property "Reference" "D1" (at 104.14 46.99 0) (effects (font (size 1.27 1.27))))
  (property "Value" "BRidge D" (at 102.87 44.45 0) (effects (font (size 1.27 1.27))))
  (property "Footprint" "Diode_THT:Diode_Bridge_IXYS_GUFP" (at 96.52 49.53 0) (effects (font (size 1.27 1.27)) hide))
  (property "Datasheet" "~" (at 96.52 49.53 0) (effects (font (size 1.27 1.27)) hide)) (pin "1") (pin "2") (pin "3") (pin "4"))

 (symbol (lib_id "Diode:1N4001") (at 170.18 69.85 270) (unit 1) (in_bom yes) (on_board yes) (dnp no) (fields_autoplaced)
  (property "Reference" "D2" (at 172.72 68.58 90) (effects (font (size 1.27 1.27)) (justify left)))
  (property "Value" "1N4001" (at 172.72 71.12 90) (effects (font (size 1.27 1.27)) (justify left)))
  (property "Footprint" "Diode_THT:D_DO-41_SOD81_P10.16mm_Horizontal" (at 170.18 69.85 0) (effects (font (size 1.27 1.27)) hide))
  (property "Datasheet" "http://www.vishay.com/docs/88503/1n4001.pdf" (at 170.18 69.85 0) (effects (font (size 1.27 1.27)) hide))
  (property "Sim.Device" "D" (at 170.18 69.85 0) (effects (font (size 1.27 1.27)) hide))
  (property "Sim.Pins" "1=K 2=A" (at 170.18 69.85 0) (effects (font (size 1.27 1.27)) hide)) (pin "1") (pin "2"))

 (symbol (lib_id "Connector:Screw_Terminal_01x02") (at 34.29 48.26 180) (unit 1) (in_bom yes) (on_board yes) (dnp no) (fields_autoplaced)
  (property "Reference" "J1" (at 34.29 39.37 0) (effects (font (size 1.27 1.27))))
  (property "Value" "AC 230V 50HZ " (at 34.29 41.91 0) (effects (font (size 1.27 1.27))))
  (property "Footprint" "TerminalBlock:TerminalBlock_bornier-2_P5.08mm" (at 34.29 48.26 0) (effects (font (size 1.27 1.27)) hide))
  (property "Datasheet" "~" (at 34.29 48.26 0) (effects (font (size 1.27 1.27)) hide)) (pin "1") (pin "2"))

 (symbol (lib_id "power:Earth") (at 73.66 26.67 0) (unit 1) (in_bom yes) (on_board yes) (dnp no) (fields_autoplaced)
  (property "Reference" "#PWR02" (at 73.66 33.02 0) (effects (font (size 1.27 1.27)) hide))
  (property "Value" "Earth" (at 73.66 30.48 0) (effects (font (size 1.27 1.27)) hide))
  (property "Footprint" "" (at 73.66 26.67 0) (effects (font (size 1.27 1.27)) hide))
  (property "Datasheet" "~" (at 73.66 26.67 0) (effects (font (size 1.27 1.27)) hide)) (pin "1"))

 (symbol (lib_id "Device:Fuse") (at 53.34 45.72 90) (unit 1) (in_bom yes) (on_board yes) (dnp no) (fields_autoplaced)
  (property "Reference" "F1" (at 53.34 40.64 90) (effects (font (size 1.27 1.27))))
  (property "Value" "1A" (at 53.34 43.18 90) (effects (font (size 1.27 1.27))))
  (property "Footprint" "Fuse:Fuse_Bourns_MF-RG900" (at 53.34 47.498 90) (effects (font (size 1.27 1.27)) hide))
  (property "Datasheet" "~" (at 53.34 45.72 0) (effects (font (size 1.27 1.27)) hide)) (pin "1") (pin "2"))

 (sheet_instances (path "" (page "1"))))
